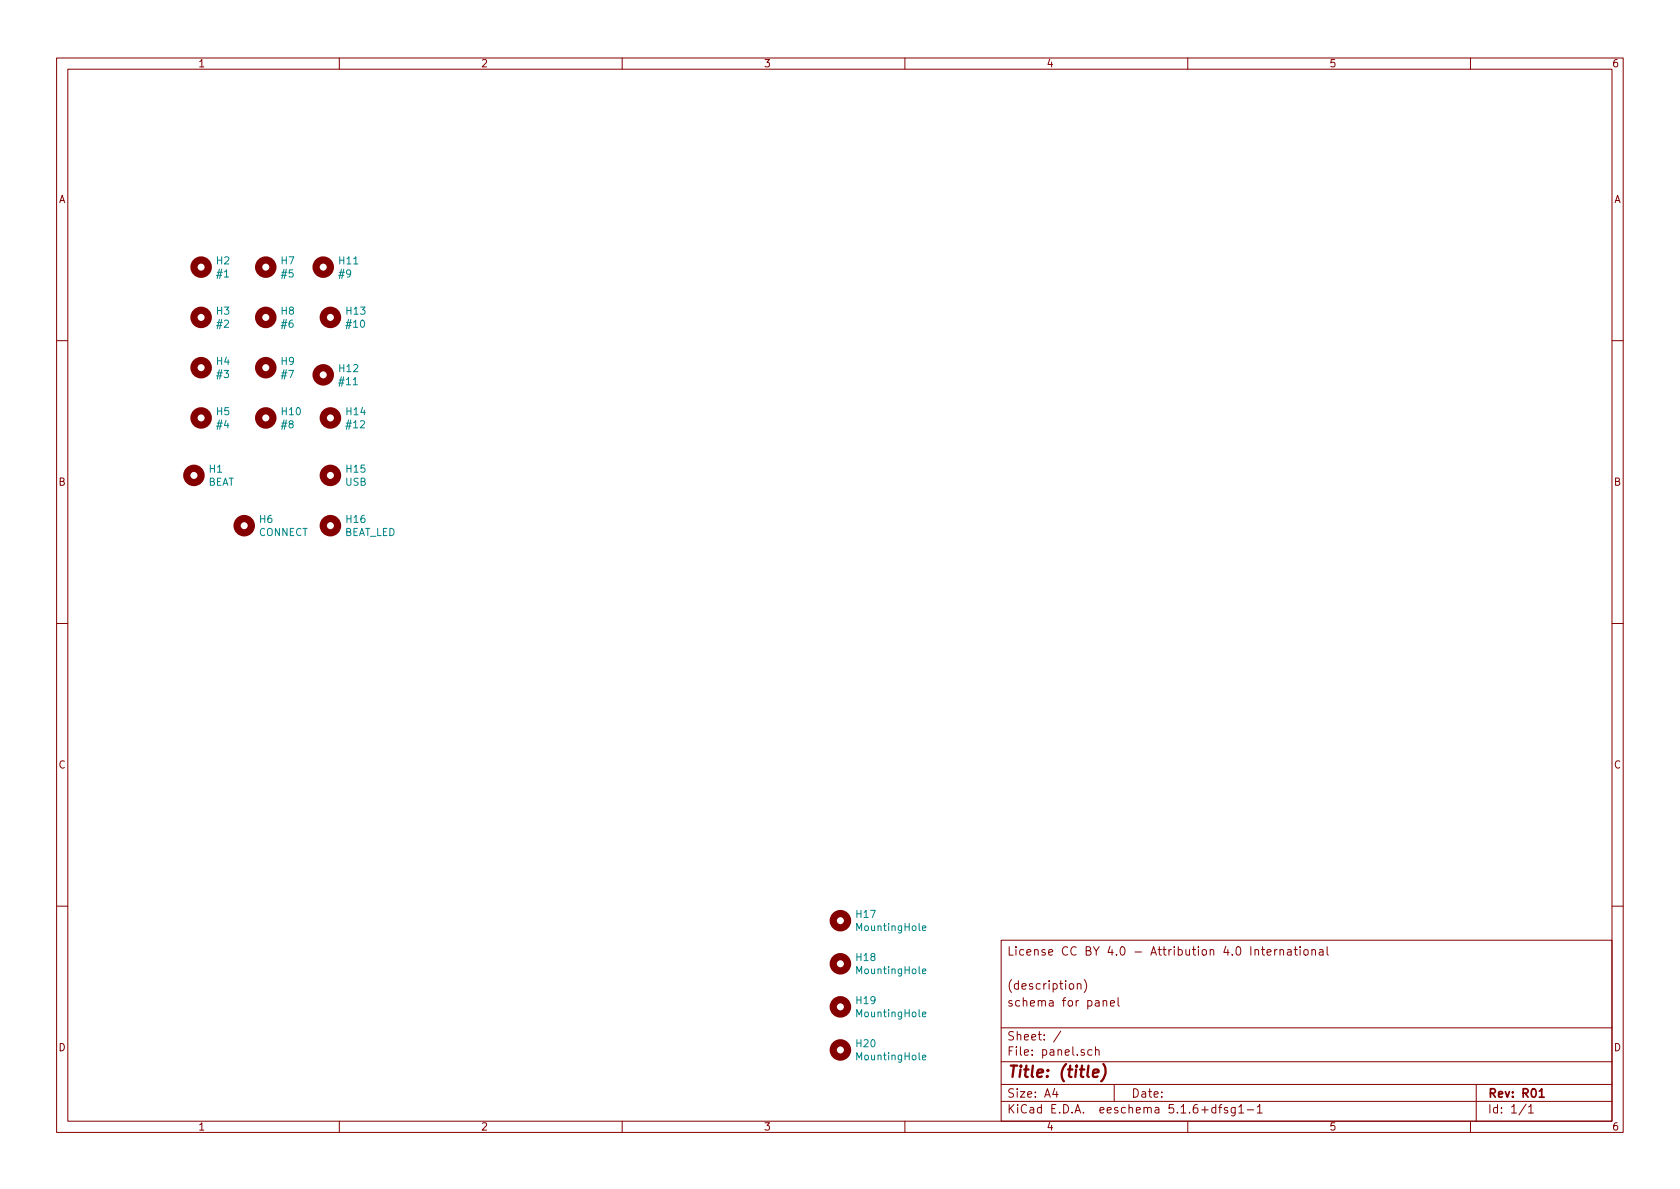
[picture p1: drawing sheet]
<svg xmlns="http://www.w3.org/2000/svg" width="297mm" height="210mm" viewBox="0 0 297 210" stroke-linecap="round" stroke-linejoin="round" font-family="sans-serif">
<g fill="none" stroke="#840000" stroke-width=".18">
<path d="M10 10.3h277v189.9h-277zM12 12.2h273v186.1h-273zM60 10.3v1.9M110 10.3v1.9M160 10.3v1.9M210 10.3v1.9M260 10.3v1.9M10 60.2h2M285 60.2h2M10 110.3h2M285 110.3h2M10 160.2h2"/>
<path d="M177 166.3h108v32h-108zM190.5 174.1l.1-.1a.37 .37 0 0 1 .5 .1v.8M190.5 173.9v1M191.7 173.2a1.71 1.71 0 0 1 0 2.3M195 177.1l.3-.2 .3 .1 .1 .9M195 176.9v1M196.3 177.4l.8-.1-.1-.3-.5-.1-.2 .2 .1 .7h.6M197.7 176.4v1.3l.2 .2M223 167.9h.6M223.2 167.4v1.3l.4 .2M224 168.4l.7-.1v-.3l-.5-.1-.2 .2 .1 .7h.6M225.4 167.9v1"/>
<path d="M225.8 167.9l-.4 .3M226.3 168l.2-.1 .4 .1v.9M226.3 167.9v1M227.7 168h.5l.1 .9M228.3 168.3h-.5l-.2 .2 .2 .4 .5-.1M228.8 167.9h.6M229 167.4v1.3l.4 .2M229.9 167.4v.2M229.9 167.9v1M230.6 168l.2-.1 .4 .1v.8l-.2 .1-.4-.1zM232 168l.2-.1 .3 .1 .1 .9M232 167.9v1"/>
<path d="M233.3 168h.6v.9M233.9 168.3h-.4l-.3 .2 .3 .4 .4-.1M234.6 167.4v1.3l.3 .2M285 160.2h2M60 198.3v1.9M110 198.3v1.9M160 198.3v1.9M177 194.8h108M177 191.8h108M177 187.8h108M177 181.8h108M186.5 192.5l-.4 1h1"/>
<path d="M186.8 193v1M187.6 182.3l-1.3 2M193.1 185.7l-.5-.1-.3 .3 .1 .6 .2 .1 .5-.1M193.7 185.7l.2-.1 .4 .1v.9M193.7 185.1v1.5M197 191.8v3M210 198.3v1.9M215 195.9l-.5-.1-.3 .3 .1 .6 .2 .1 .5-.1M215 195.3v1.5M215.5 195.8h.5M216 195.3l-.3 .2v1.3M217 195.9l-.3-.1-.2 .2v.3l.5 .1v.3h-.5"/>
<path d="M218.4 195.8v1.2l-.3 .3h-.3M218.4 195.9l-.4-.1-.3 .3 .1 .6h.6M219 195.8l.5-.5v1.5M219 196.8h.9M220.5 196.3h1.2M222.3 195.8l.4-.5v1.5M222.3 196.8h.9M260 198.3v1.9M261 191.8v6.5M269.8 195.2l-1.2 2M270.3 195.8l.4-.5v1.5M270.3 196.8h.8"/>
</g>
<path d="M272.2 193l.4-.5v1.5M272.2 194h.8" fill="none" stroke="#840000" stroke-width=".3"/>
<path d="M193.3 189.8l.9-.2v-.4l-.6-.1-.3 .3v.9l.2 .1 .6-.1M195.1 188.2a2.31 2.31 0 0 1-.4 3" fill="none" stroke="#840000" stroke-width=".41"/>
<g fill="none" stroke="#840000" stroke-width="1.3">
<circle cx="35.6" cy="56.1" r="1.27"/>
<circle cx="35.6" cy="47.2" r="1.27"/>
<circle cx="47" cy="47.2" r="1.27"/>
<circle cx="47" cy="56.1" r="1.27"/>
<circle cx="57.1" cy="47.2" r="1.27"/>
<circle cx="58.4" cy="56.1" r="1.27"/>
<circle cx="35.6" cy="73.9" r="1.27"/>
<circle cx="35.6" cy="65" r="1.27"/>
<circle cx="47" cy="65" r="1.27"/>
<circle cx="47" cy="73.9" r="1.27"/>
<circle cx="57.1" cy="66.3" r="1.27"/>
<circle cx="58.4" cy="73.9" r="1.27"/>
<circle cx="34.3" cy="84.1" r="1.27"/>
<circle cx="43.2" cy="93" r="1.27"/>
<circle cx="58.4" cy="93" r="1.27"/>
<circle cx="58.4" cy="84.1" r="1.27"/>
<circle cx="148.6" cy="170.4" r="1.27"/>
<circle cx="148.6" cy="162.8" r="1.27"/>
<circle cx="148.6" cy="178" r="1.27"/>
<circle cx="148.6" cy="185.7" r="1.27"/>
</g>
<path d="M163.1 164.1l.6-.1v-.2l-.4-.1-.2 .2 .1 .6h.5M163.1 179.4l.6-.1v-.3h-.4l-.2 .1 .1 .7h.5M163.1 171.7l.6-.1v-.2l-.4-.1-.2 .2 .1 .6h.5M163.1 187l.6-.1v-.3h-.4l-.2 .2 .1 .6h.5" fill="none" stroke="#008484" stroke-width=".18"/>
<text font-size="2.8" fill="#840000" x="178" y="190.5">Title: (title)</text>
<g font-size="2.1" fill="#840000">
<text x="178" y="169">License CC BY 4.0 - Attribution 4.0 International</text>
<text x="178" y="178">schema for panel</text>
<text x="178" y="175">(description)</text>
<text x="178" y="184">Sheet: /</text>
<text x="178" y="186.7">File: panel.sch</text>
<text x="178" y="196.9">KiCad E.D.A. eeschema 5.1.6+dfsg1-1</text>
<text x="178" y="194.1">Size: A4</text>
<text x="200" y="194.1">Date:</text>
<text x="263" y="194.1">Rev: R01</text>
<text x="263" y="196.9">Id: 1/1</text>
</g>
<g font-size="1.8" fill="#840000">
<text x="35" y="11.9">1</text>
<text x="85" y="11.9">2</text>
<text x="135" y="11.9">3</text>
<text x="185" y="11.9">4</text>
<text x="235" y="11.9">5</text>
<text x="285" y="11.9">6</text>
<text x="10.4" y="35.9">A</text>
<text x="285.4" y="35.9">A</text>
<text x="10.4" y="85.9">B</text>
<text x="285.4" y="85.9">B</text>
<text x="10.4" y="135.9">C</text>
<text x="285.4" y="135.9">C</text>
<text x="10.4" y="185.9">D</text>
<text x="285.4" y="185.9">D</text>
<text x="35" y="199.9">1</text>
<text x="85" y="199.9">2</text>
<text x="135" y="199.9">3</text>
<text x="185" y="199.9">4</text>
<text x="235" y="199.9">5</text>
<text x="285" y="199.9">6</text>
</g>
<g font-size="1.8" fill="#008484">
<text x="38.3" y="46.8">H2</text>
<text x="49.8" y="46.8">H7</text>
<text x="60" y="46.8">H11</text>
<text x="38.5" y="49.1">#1</text>
<text x="49.9" y="49.1">#5</text>
<text x="60" y="49.1">#9</text>
<text x="38.3" y="55.6">H3</text>
<text x="38.5" y="58">#2</text>
<text x="49.8" y="55.6">H8</text>
<text x="49.9" y="58">#6</text>
<text x="61.3" y="55.6">H13</text>
<text x="61.4" y="58">#10</text>
<text x="38.3" y="64.5">H4</text>
<text x="49.8" y="64.5">H9</text>
<text x="60" y="65.8">H12</text>
<text x="38.5" y="66.8">#3</text>
<text x="49.9" y="66.8">#7</text>
<text x="60.1" y="68.1">#11</text>
<text x="38.3" y="73.4">H5</text>
<text x="38.5" y="75.7">#4</text>
<text x="49.9" y="73.4">H10</text>
<text x="49.9" y="75.7">#8</text>
<text x="61.3" y="73.4">H14</text>
<text x="61.4" y="75.7">#12</text>
<text x="37.1" y="83.6">H1</text>
<text x="61.3" y="83.6">H15</text>
<text x="36.7" y="85.9">BEAT</text>
<text x="61.1" y="85.9">USB</text>
<text x="45.7" y="94.8">CONNECT</text>
<text x="45.9" y="92.5">H6</text>
<text x="60.8" y="94.8">BEAT_LED</text>
<text x="61.3" y="92.5">H16</text>
<text x="151.5" y="162.3">H17</text>
<text x="151.7" y="164.6">MountingHole</text>
<text x="151.5" y="169.9">H18</text>
<text x="151.7" y="172.3">MountingHole</text>
<text x="151.5" y="177.6">H19</text>
<text x="151.7" y="179.9">MountingHole</text>
<text x="151.5" y="185.2">H20</text>
<text x="151.7" y="187.5">MountingHole</text>
</g>
</svg>
